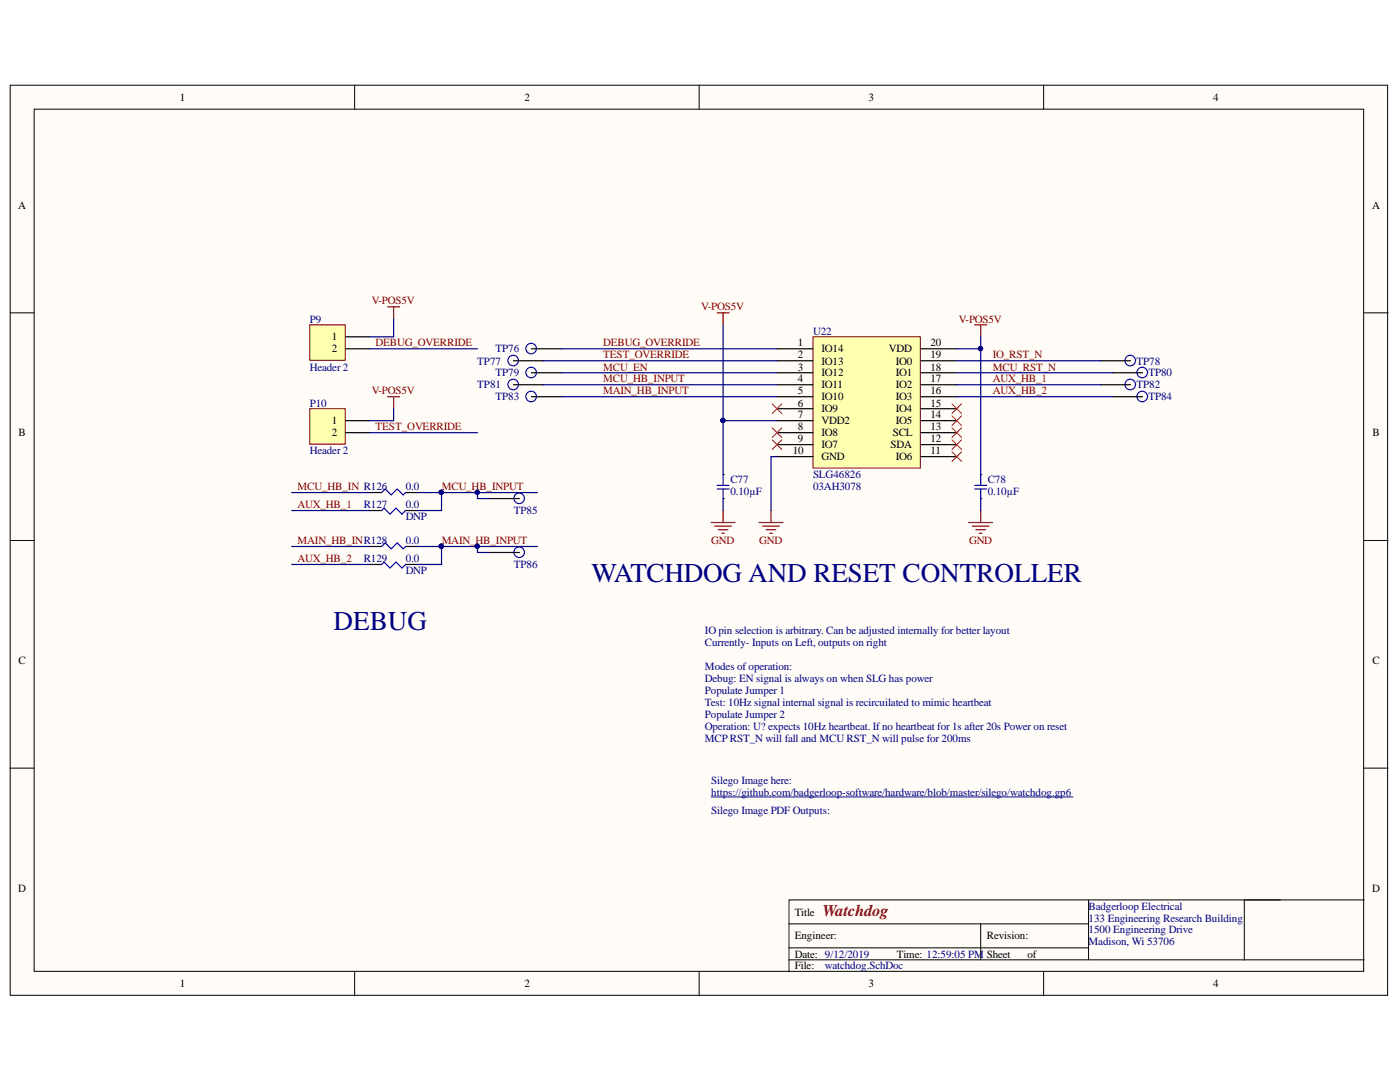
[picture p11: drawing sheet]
<svg xmlns="http://www.w3.org/2000/svg" width="279mm" height="216mm" viewBox="0 0 279 216" stroke-linecap="round" stroke-linejoin="round" font-family="sans-serif">
<g fill="#fffcf8" stroke="#000" stroke-width=".2">
<path d="M2 17h274.9v181.6h-274.9z"/>
<path d="M6.8 21.8h265.3v172h-265.3z"/>
</g>
<g fill="none" stroke="#000" stroke-width=".2">
<path d="M70.8 17v4.8M139.5 17v4.8M208.3 17v4.8M2 62.4h4.8M272.2 62.4h4.8M2 107.8h4.8M272.2 107.8h4.8M2 153.3h4.8M272.2 153.3h4.8M217.2 179.6v11.9M255.5 179.6h-98v14.3M272.2 179.6h-23.9v11.9"/>
<path d="M70.8 193.9v4.8M139.5 193.9v4.8M157.5 184.4h59.7M157.5 191.5h114.7M157.5 189.1h59.7M195.7 184.4v7.1M208.3 193.9v4.8"/>
</g>
<path d="M162.2 67.2h21.5v26.2h-21.5z" fill="#ffffb0" stroke="#800000" stroke-width=".2"/>
<g fill="none" stroke="#000" stroke-width=".24">
<path d="M155.1 69.6h7.1M155.1 72h7.1M155.1 74.4h7.1M155.1 76.8h7.1M155.1 79.2h7.1M183.8 69.6h7.1M183.8 72h7.1M183.8 74.4h7.1M183.8 76.8h7.1M183.8 79.2h7.1M144.3 94.7h.1M144.3 99.5h.1"/>
<path d="M155.1 81.6h7.1M155.1 83.9h7.1M155.1 86.3h7.1M155.1 88.7h7.1M155.1 91.1h7.1M183.8 81.6h7.1M183.8 83.9h7.1M183.8 86.3h7.1M183.8 88.7h7.1M183.8 91.1h7.1M195.7 94.7h.1M195.7 99.5h.1"/>
</g>
<path d="M143.1 97.6h2.4M143.1 96.9h2.4M144.3 94.7v2.2M144.3 97.6v1.9M194.5 97.6h2.4M194.5 96.9h2.4M195.7 94.7v2.2M195.7 97.6v1.9" fill="none" stroke="#00f" stroke-width=".24"/>
<g fill="none" stroke="#800000" stroke-width=".24">
<path d="M141.9 104.3h4.8M142.6 105h3.4M143.4 105.7h1.9M144.1 106.4h.4M144.3 101.9v2.4M151.5 104.3h4.8M152.2 105h3.3M152.9 105.7h1.9M153.6 106.4h.5M153.9 101.9v2.4M193.3 104.3h4.8M194 105h3.4"/>
<path d="M194.8 105.7h1.9M195.5 106.4h.5M195.7 101.9v2.4"/>
</g>
<path d="M190 87.8l1.9 1.9M190 85.4l1.9 1.9M191.9 87.8l-1.9 1.9M191.9 85.4l-1.9 1.9" fill="none" stroke="#f00" stroke-width=".2"/>
<path d="M61.8 64.8h7.1v7.1h-7.1z" fill="#ffffb0" stroke="#800000" stroke-width=".2"/>
<path d="M69 67.2h4.8M69 69.6h4.8" fill="none" stroke="#000" stroke-width=".24"/>
<path d="M61.8 81.6h7.1v7h-7.1z" fill="#ffffb0" stroke="#800000" stroke-width=".2"/>
<g fill="none" stroke="#000" stroke-width=".24">
<path d="M102.5 76.8h5.9M102.5 72h5.9M106.1 79.2h5.9M106.1 74.4h5.9M106.1 69.6h5.9M219.6 76.8h6M219.6 72h6M222 79.2h6M222 74.4h6M69 83.9h4.8M69 86.3h4.8M73.8 98.3h2.4"/>
<path d="M80.9 98.3h2.4M97.7 99.5h6M73.8 101.9h2.4M73.8 112.6h2.4M73.8 109h2.4M80.9 101.9h2.4M80.9 112.6h2.4M80.9 109h2.4M97.7 110.2h6"/>
</g>
<path d="M77.4 61.2h2.3M77.4 79.2h2.3M78.6 61.2v2.4M78.6 79.2v2.4M143.1 62.4h2.4M144.3 62.4v2.4M194.5 64.8h2.4M195.7 64.8v2.4" fill="none" stroke="#800000" stroke-width=".24"/>
<g fill="#000080" stroke="#000080" stroke-width=".2">
<circle cx="88.1" cy="98.2" r=".43"/>
<circle cx="88.1" cy="109" r=".43"/>
<circle cx="144.3" cy="83.9" r=".43"/>
<circle cx="195.7" cy="69.6" r=".43"/>
<circle cx="95.2" cy="98.2" r=".43"/>
<circle cx="95.2" cy="109" r=".43"/>
</g>
<path d="M154.1 80.6l1.9 1.9M154.1 85.4l1.9 1.9M154.1 87.8l1.9 1.9M156 80.6l-1.9 1.9M156 85.4l-1.9 1.9M156 87.8l-1.9 1.9M190 90.2l1.9 1.9M190 83l1.9 1.9M190 80.6l1.9 1.9M191.9 90.2l-1.9 1.9M191.9 83l-1.9 1.9M191.9 80.6l-1.9 1.9" fill="none" stroke="#f00" stroke-width=".2"/>
<g fill="none" stroke="#00f" stroke-width=".24">
<path d="M76.2 98.3l.7-.7 1.2 1.2 1.2-1.2 1.2 1.2 .4-.5M76.2 101.9l.4-.5 1.2 1.2 1.2-1.2 1.2 1.2 .7-.7M76.2 112.6l.4-.4 1.2 1.1 1.2-1.1 1.2 1.1 .7-.7M76.2 109l.7-.7 1.2 1.2 1.2-1.2 1.2 1.2 .4-.5"/>
<circle cx="102.4" cy="71.9" r="1.05"/>
<circle cx="102.4" cy="76.7" r="1.05"/>
<circle cx="106" cy="74.3" r="1.05"/>
<circle cx="106" cy="69.6" r="1.05"/>
<circle cx="106" cy="79.1" r="1.05"/>
<circle cx="225.6" cy="71.9" r="1.05"/>
<circle cx="225.6" cy="76.7" r="1.05"/>
<circle cx="228" cy="74.3" r="1.05"/>
<circle cx="228" cy="79.1" r="1.05"/>
<circle cx="103.6" cy="99.4" r="1.05"/>
<circle cx="103.6" cy="110.2" r="1.05"/>
</g>
<path d="M141.9 159h72.2" fill="none" stroke="#000080" stroke-width=".2"/>
<g fill="none" stroke="#000080" stroke-width=".24">
<path d="M73.8 69.6h21.5M78.6 63.6v3.6h-4.8M108.4 76.8h46.7M108.4 72h46.7M112 69.6h43.1M112 79.2h43.1M112 74.4h43.1M144.3 64.8v19.1M190.9 69.6h4.8v25.1M190.9 79.2h31.1M190.9 76.8h28.7M190.9 74.4h31.1"/>
<path d="M190.9 72h28.7M195.7 67.2v2.4M58.2 98.3h15.6M73.8 86.3h21.5M78.6 81.6v2.3h-4.8M83.3 98.3h4.8v3.6h-4.8M88.1 98.3h19.1M95.3 98.3v1.2h2.4M144.3 99.5v2.4M155.1 83.9h-10.8v10.8M155.1 91.1h-1.2v10.8M195.7 99.5v2.4"/>
<path d="M58.2 101.9h15.6M58.2 112.6h15.6M58.2 109h15.6M83.3 109h4.8v3.6h-4.8M88.1 109h19.1M95.3 109v1.2h2.4"/>
</g>
<g font-size="5.4" fill="#000080">
<text x="118" y="116.2">WATCHDOG AND RESET CONTROLLER</text>
<text x="66.6" y="125.8">DEBUG</text>
</g>
<text font-size="3.2" fill="#800000" x="164.1" y="182.7">Watchdog</text>
<g font-size="2.2">
<text x="35.9" y="20.1">1</text>
<text x="104.7" y="20.1">2</text>
<text x="173.3" y="20.1">3</text>
<text x="242.1" y="20.1">4</text>
<text x="3.6" y="41.6">A</text>
<text x="273.9" y="41.6">A</text>
<text x="66.2" y="67.9">1</text>
<text x="66.2" y="70.3">2</text>
<text x="159.2" y="69.1">1</text>
<text x="159.2" y="71.5">2</text>
<text x="164" y="70.3">IO14</text>
<text x="177.4" y="70.3">VDD</text>
<text x="185.7" y="71.5">19</text>
<text x="185.7" y="69.1">20</text>
<text x="159.2" y="73.9">3</text>
<text x="159.2" y="76.3">4</text>
<text x="164" y="72.8">IO13</text>
<text x="164" y="75.1">IO12</text>
<text x="164" y="77.5">IO11</text>
<text x="178.8" y="77.5">IO2</text>
<text x="178.8" y="75.1">IO1</text>
<text x="178.8" y="72.8">IO0</text>
<text x="185.7" y="76.3">17</text>
<text x="185.7" y="73.9">18</text>
<text x="159.2" y="78.7">5</text>
<text x="159.2" y="81.1">6</text>
<text x="159.2" y="83.5">7</text>
<text x="164" y="79.9">IO10</text>
<text x="164" y="82.3">IO9</text>
<text x="178.8" y="82.3">IO4</text>
<text x="178.8" y="79.9">IO3</text>
<text x="185.7" y="83.5">14</text>
<text x="185.7" y="81.1">15</text>
<text x="185.7" y="78.7">16</text>
<text x="3.7" y="87">B</text>
<text x="66.2" y="84.7">1</text>
<text x="66.2" y="87">2</text>
<text x="159.2" y="85.9">8</text>
<text x="159.2" y="88.2">9</text>
<text x="164" y="84.7">VDD2</text>
<text x="164" y="87">IO8</text>
<text x="164" y="89.4">IO7</text>
<text x="177.7" y="89.4">SDA</text>
<text x="178.2" y="87">SCL</text>
<text x="178.8" y="84.7">IO5</text>
<text x="185.7" y="88.2">12</text>
<text x="185.7" y="85.9">13</text>
<text x="273.9" y="87">B</text>
<text x="158.2" y="90.7">10</text>
<text x="164" y="91.9">GND</text>
<text x="178.8" y="91.9">IO6</text>
<text x="185.7" y="90.7">11</text>
<text x="3.7" y="132.5">C</text>
<text x="273.9" y="132.5">C</text>
<text x="3.6" y="177.9">D</text>
<text x="273.9" y="177.9">D</text>
<text x="158.6" y="182.7">Title</text>
<text x="158.6" y="187.4">Engineer:</text>
<text x="158.6" y="191.1">Date: 9/12/2019</text>
<text x="179" y="191.1">Time: 12:59:05 PM</text>
<text x="196.9" y="187.4">Revision:</text>
<text x="196.9" y="191.1">Sheet</text>
<text x="205.1" y="191.1">of</text>
<text x="35.9" y="197">1</text>
<text x="104.7" y="197">2</text>
<text x="158.6" y="193.5">File:</text>
<text x="173.3" y="197">3</text>
<text x="242.1" y="197">4</text>
</g>
<g font-size="2.2" fill="#000080">
<text x="61.8" y="64.4">P9</text>
<text x="98.9" y="70.3">TP76</text>
<text x="162.3" y="66.7">U22</text>
<text x="61.8" y="73.9">Header 2</text>
<text x="95.3" y="72.8">TP77</text>
<text x="95.3" y="77.5">TP81</text>
<text x="98.9" y="75.1">TP79</text>
<text x="226.8" y="77.5">TP82</text>
<text x="226.8" y="72.8">TP78</text>
<text x="229.2" y="75.1">TP80</text>
<text x="61.8" y="81.1">P10</text>
<text x="98.9" y="79.9">TP83</text>
<text x="229.2" y="79.9">TP84</text>
<text x="61.8" y="90.7">Header 2</text>
<text x="162.3" y="95.4">SLG46826</text>
<text x="72.6" y="101.4">R127</text>
<text x="81" y="101.4">0.0</text>
<text x="81" y="97.8">0.0</text>
<text x="145.8" y="96.3">C77</text>
<text x="145.8" y="98.8">0.10µF</text>
<text x="162.3" y="97.8">03AH3078</text>
<text x="197.1" y="96.3">C78</text>
<text x="197.1" y="98.8">0.10µF</text>
<text x="81" y="103.8">DNP</text>
<text x="102.5" y="102.5">TP85</text>
<text x="72.6" y="112.2">R129</text>
<text x="81" y="112.2">0.0</text>
<text x="81" y="108.6">0.0</text>
<text x="102.5" y="113.3">TP86</text>
<text x="81" y="114.5">DNP</text>
<text x="140.7" y="126.5">IO pin selection is arbitrary. Can be adjusted internally for better layout</text>
<text x="140.7" y="128.9">Currently- Inputs on Left, outputs on right</text>
<text x="140.7" y="133.7">Modes ofoperation:</text>
<text x="140.7" y="136.1">Debug: EN signal is always on when SLG has power</text>
<text x="140.7" y="138.5">Populate Jumper 1</text>
<text x="140.7" y="140.8">Test: 10Hz signal internal signal is recircuilated to mimic heartbeat</text>
<text x="140.7" y="143.2">Populate Jumper 2</text>
<text x="140.7" y="145.7">Operation: U? expects 10Hz heartbeat. Ifno heartbeat for 1s after 20s Power on reset</text>
<text x="140.7" y="148">MCP RST_N will fall and MCU RST_N will pulse for 200ms</text>
<text x="142" y="158.8">https://github.com/badgerloop-software/hardware/blob/master/silego/watchdog.gp6</text>
<text x="142" y="156.4">Silego Image here:</text>
<text x="142" y="162.4">Silego Image PDF Outputs:</text>
<text x="217.3" y="181.5">Badgerloop Electrical</text>
<text x="217.3" y="183.9">133 Engineering Research Building</text>
<text x="217.3" y="186.3">1500 Engineering Drive</text>
<text x="217.3" y="188.6">Madison, Wi 53706</text>
<text x="164.6" y="193.5">watchdog.SchDoc</text>
</g>
<g font-size="2.2" fill="#800000">
<text x="74.2" y="60.7">V-POS5V</text>
<text x="139.9" y="61.9">V-POS5V</text>
<text x="191.4" y="64.4">V-POS5V</text>
<text x="75" y="69.1">DEBUG_OVERRIDE</text>
<text x="120.4" y="69.1">DEBUG_OVERRIDE</text>
<text x="120.4" y="71.5">TEST_OVERRIDE</text>
<text x="198.1" y="71.5">IO_RST_N</text>
<text x="120.4" y="73.9">MCU_EN</text>
<text x="120.4" y="76.3">MCU_HB_INPUT</text>
<text x="198.1" y="73.9">MCU_RST_N</text>
<text x="198.1" y="76.3">AUX_HB_1</text>
<text x="74.2" y="78.7">V-POS5V</text>
<text x="120.4" y="78.7">MAIN_HB_INPUT</text>
<text x="198.1" y="78.7">AUX_HB_2</text>
<text x="75" y="85.9">TEST_OVERRIDE</text>
<text x="59.4" y="97.8">MCU_HB_IN R126</text>
<text x="59.4" y="101.4">AUX_HB_1</text>
<text x="88.2" y="97.8">MCU_HB_INPUT</text>
<text x="59.4" y="108.6">MAIN_HB_INR128</text>
<text x="59.4" y="112.2">AUX_HB_2</text>
<text x="88.2" y="108.6">MAIN_HB_INPUT</text>
<text x="142" y="108.6">GND</text>
<text x="151.5" y="108.6">GND</text>
<text x="193.4" y="108.6">GND</text>
</g>
</svg>
